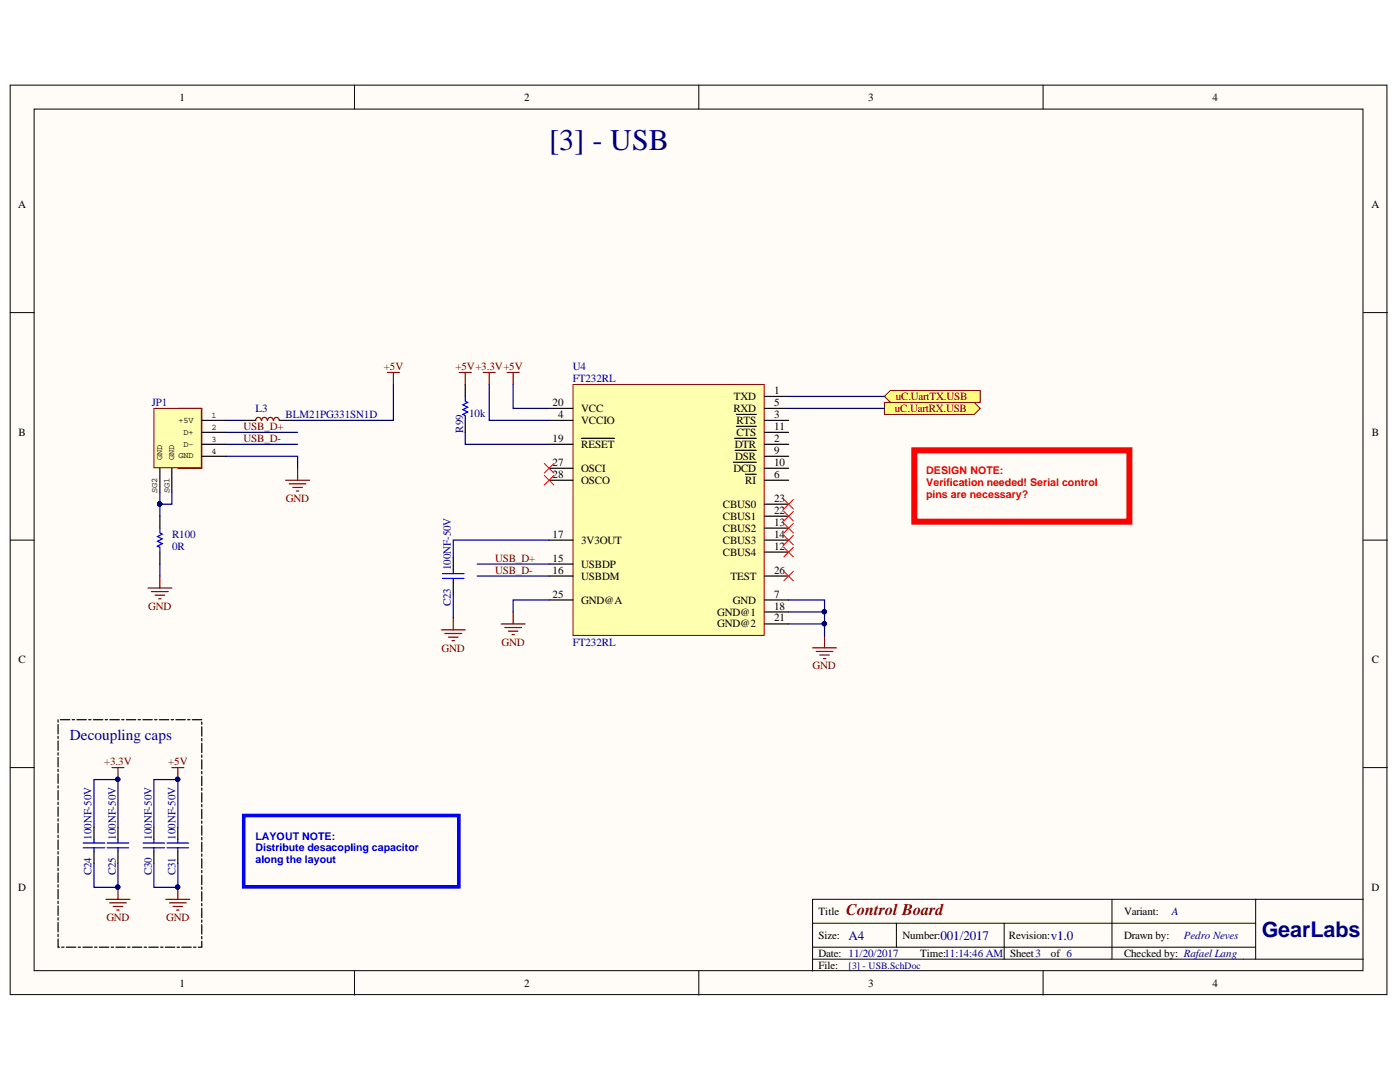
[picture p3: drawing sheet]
<svg xmlns="http://www.w3.org/2000/svg" width="279mm" height="216mm" viewBox="0 0 279 216" stroke-linecap="round" stroke-linejoin="round" font-family="sans-serif">
<g fill="#fffcf8" stroke="#000" stroke-width=".2">
<path d="M2 17h274.8v181.5h-274.8z"/>
<path d="M6.8 21.8h265.2v171.9h-265.2z"/>
</g>
<g fill="none" stroke="#000" stroke-width=".2">
<path d="M70.7 17v4.8M139.5 17v4.8M208.2 17v4.8M2 62.4h4.8M272.1 62.4h4.8M2 107.8h4.8M272.1 107.8h4.8M2 153.2h4.8M272.1 153.2h4.8M221.9 179.4v12M250.6 179.4h-88.4v14.4M272.1 179.4h-21.5v12"/>
<path d="M70.7 193.8v4.8M139.5 193.8v4.8M162.2 184.2h88.4M162.2 191.4h109.9M162.2 189h88.4M178.9 184.2v4.8M200.4 184.2v7.2M208.2 193.8v4.8"/>
</g>
<path d="M114.4 76.7h38.1v50.1h-38.1z" fill="#ffffb0" stroke="#800000" stroke-width=".2"/>
<g fill="none" stroke="#000" stroke-width=".24">
<path d="M152.6 79.1h4.8M109.6 81.5h4.8M109.6 95.8h4.8M109.6 93.4h4.8M109.6 83.9h4.8M109.6 88.7h4.8M116 87.5h6.6M146.4 92.2h4.5M146.6 87.5h4.3M146.7 89.9h4.2M147 82.7h3.9M147 85.1h3.9"/>
<path d="M148.8 94.6h2.1M152.6 81.5h4.8M152.6 95.8h4.8M152.6 93.4h4.8M152.6 83.9h4.8M152.6 86.3h4.8M152.6 88.7h4.8M152.6 91h4.8M109.6 107.8h4.8M109.6 112.6h4.8M109.6 114.9h4.8M109.6 119.7h4.8"/>
<path d="M152.6 107.8h4.8M152.6 114.9h4.8M152.6 119.7h4.8M152.6 100.6h4.8M152.6 103h4.8M152.6 105.4h4.8M152.6 110.2h4.8M152.6 122.1h4.8M152.6 124.5h4.8"/>
</g>
<g fill="#ffff80" stroke="#800000" stroke-width=".2">
<path d="M176.5 79.1l1.2-1.2h17.9v2.4h-17.9z" fill-rule="evenodd"/>
<path d="M176.5 80.3h17.9l1.2 1.2-1.2 1.2h-17.9z" fill-rule="evenodd"/>
</g>
<path d="M40.3 143.6h-28.7v45.4h28.7v-45.4" fill="none" stroke="#000" stroke-width=".24" stroke-dasharray="1.9 .5 .5 .5"/>
<g fill="none" stroke="#800000" stroke-width=".24">
<path d="M35.5 93.4h4.8M35.5 81.5h4.8M22.3 153.2h2.4M23.5 153.2v2.4M34.3 153.2h2.4M35.5 153.2v2.4M21.1 179.4h4.8M23.5 177.1v2.3M33.1 179.4h4.8M35.5 177.1v2.3M21.9 180.2h3.3M22.6 180.9h1.9"/>
<path d="M23.3 181.6h.5M33.8 180.2h3.4M34.5 180.9h1.9M35.3 181.6h.4"/>
</g>
<g fill="#000080" stroke="#000080" stroke-width=".2">
<circle cx="35.4" cy="177" r=".43"/>
<circle cx="23.5" cy="177" r=".43"/>
<circle cx="35.4" cy="155.5" r=".43"/>
<circle cx="23.5" cy="155.5" r=".43"/>
</g>
<path d="M18.8 165.1v2.4M18.8 169.9v2.4M23.5 165.1v2.4M23.5 169.9v2.4M30.7 165.1v2.4M30.7 169.9v2.4M35.5 165.1v2.4M35.5 169.9v2.4" fill="none" stroke="#000" stroke-width=".24"/>
<g fill="none" stroke="#00f" stroke-width=".24">
<path d="M16.6 169.2h4.3M16.6 168.2h4.3M18.8 167.5v.7M18.8 169.2v.7M21.4 169.2h4.3M21.4 168.2h4.3M23.5 167.5v.7M23.5 169.2v.7M28.6 169.2h4.3M28.6 168.2h4.3M30.7 167.5v.7M30.7 169.2v.7"/>
<path d="M33.3 169.2h4.3M33.3 168.2h4.3M35.5 167.5v.7M35.5 169.2v.7"/>
</g>
<path d="M30.7 81.5h9.5v11.8h-9.5z" fill="#ffffb0" stroke="#800000" stroke-width=".2"/>
<g fill="none" stroke="#000" stroke-width=".24">
<path d="M92.9 76.7v2.4M31.9 93.4v4.8M34.3 93.4v4.8M40.3 83.9h4.8M40.3 86.3h4.8M40.3 88.7h4.8M40.3 91h4.8M48.6 83.9h2.4M55.8 83.9h2.4M92.9 83.9v2.4M31.9 103v2.4M31.9 110.2v2.4"/>
<path d="M90.5 111.4v2.3M90.5 116.1v2.4"/>
</g>
<g fill="none" stroke="#800000" stroke-width=".24">
<path d="M77.3 74.3h2.4M78.5 74.3v2.4M91.7 74.3h2.3M92.9 74.3v2.4M96.4 74.3h2.4M97.6 74.3v2.4M101.2 74.3h2.4M102.4 74.3v2.4M40.3 81.5v11.9M52.1 83.9a.55 .55 0 0 0-.5-.6 .55 .55 0 0 0-.6 .6M53.3 83.9a.55 .55 0 0 0-.5-.6 .55 .55 0 0 0-.6 .6M54.5 83.9a.55 .55 0 0 0-.5-.6 .55 .55 0 0 0-.6 .6"/>
<path d="M55.7 83.9a.55 .55 0 0 0-.5-.6 .55 .55 0 0 0-.6 .6M57 95.8h4.8M57.7 96.5h3.4M58.4 97.3h1.9M59.2 98h.4M59.4 93.4v2.4M29.5 117.3h4.8M30.2 118h3.4M30.9 118.8h2M31.7 119.5h.4M31.9 114.9v2.4M88.1 125.7h4.8"/>
<path d="M88.8 126.4h3.3M89.5 127.1h1.9M90.2 127.8h.5M90.5 123.3v2.4M100 124.5h4.8M100.7 125.2h3.4M101.5 125.9h1.9M102.2 126.6h.5M102.4 122.1v2.4M162.2 129.3h4.7M162.9 130h3.3M163.6 130.7h1.9"/>
<path d="M164.3 131.4h.5M164.6 126.9v2.4"/>
</g>
<path d="M92.9 79.1v1l.4 .2-.9 .5 .9 .5-.9 .4 .9 .5-.9 .5 .5 .2v1M31.9 105.4v.9l.5 .3-1 .5 1 .4-1 .5 1 .5-1 .5 .5 .2v1M88.3 115.4h4.3M88.3 114.5h4.3M90.5 113.7v.8M90.5 115.4v.7" fill="none" stroke="#00f" stroke-width=".24"/>
<g fill="none" stroke="#f00" stroke-width=".2">
<path d="M108.6 92.5l1.9 1.9M108.6 94.9l1.9 1.9M110.5 92.5l-1.9 1.9M110.5 94.9l-1.9 1.9M156.4 99.7l1.9 1.9M158.3 99.7l-1.9 1.9M156.4 102l1.9 2M156.4 104.4l1.9 1.9M156.4 106.8l1.9 1.9M156.4 109.2l1.9 1.9M156.4 114l1.9 1.9M158.3 102l-1.9 2"/>
<path d="M158.3 104.4l-1.9 1.9M158.3 106.8l-1.9 1.9M158.3 109.2l-1.9 1.9M158.3 114l-1.9 1.9"/>
</g>
<g fill="none" stroke="#000080" stroke-width=".24">
<path d="M78.5 76.7v7.2h-20.3M97.6 76.7v7.2h12M102.4 76.7v4.8h7.2M157.4 79.1h19.1M31.9 98.2v4.8M34.3 98.2v2.4h-2.4M45.1 91h14.3v2.4M45.1 86.3h14.3M45.1 88.7h14.3M45.1 83.9h3.5M92.9 86.3v2.4h16.7M157.4 81.5h19.1"/>
<path d="M31.9 112.6v2.3M90.5 118.5v4.8M95.2 112.6h14.4M95.2 114.9h14.4M109.6 119.7h-7.2v2.4M109.6 107.8h-19.1v3.6M157.4 119.7h7.2v2.4M157.4 124.5h7.2v2.4M157.4 122.1h7.2v2.4M18.8 172.3v4.8h4.7v-4.8M18.8 165.1v-9.5h4.7v9.5M30.7 172.3v4.8h4.8v-4.8"/>
<path d="M30.7 165.1v-9.5h4.8v9.5"/>
</g>
<g fill="#000080" stroke="#000080" stroke-width=".2">
<circle cx="35.4" cy="155.5" r=".43"/>
<circle cx="23.5" cy="177" r=".43"/>
<circle cx="35.4" cy="177" r=".43"/>
<circle cx="23.5" cy="155.5" r=".43"/>
<circle cx="31.9" cy="100.6" r=".43"/>
<circle cx="164.5" cy="124.4" r=".43"/>
<circle cx="164.5" cy="122.1" r=".43"/>
</g>
<path d="M182.5 89.9h42.9v14.2h-42.9z" fill="none" stroke="#f00" stroke-width="1.2"/>
<path d="M48.6 162.7h43v14.3h-43z" fill="none" stroke="#00f" stroke-width=".72"/>
<text font-size="6" fill="#000080" x="109.6" y="30">[3] - USB</text>
<text font-size="4.3" fill="#000080" x="251.8" y="186.9">GearLabs</text>
<text font-size="3.2" fill="#800000" x="168.9" y="182.6">Control Board</text>
<text font-size="3" fill="#000080" x="14" y="147.8">Decoupling caps</text>
<g font-size="2.6" fill="#000080">
<text x="169.4" y="187.5">A4</text>
<text x="187.7" y="187.5">001/2017</text>
<text x="209.7" y="187.5">v1.0</text>
</g>
<g font-size="2.2">
<text x="35.9" y="20.1">1</text>
<text x="104.6" y="20.1">2</text>
<text x="173.3" y="20.1">3</text>
<text x="242" y="20.1">4</text>
<text x="3.6" y="41.6">A</text>
<text x="273.7" y="41.6">A</text>
<text x="110.3" y="81.1">20</text>
<text x="111.4" y="83.4">4</text>
<text x="116" y="82.2">VCC</text>
<text x="146.4" y="82.2">RXD</text>
<text x="146.5" y="79.8">TXD</text>
<text x="154.5" y="78.6">1</text>
<text x="154.5" y="81.1">5</text>
<text x="154.5" y="83.4">3</text>
<text x="3.7" y="87">B</text>
<text x="110.3" y="88.2">19</text>
<text x="116" y="84.6">VCCIO</text>
<text x="116" y="89.3">RESET</text>
<text x="146.6" y="89.3">DTR</text>
<text x="147" y="84.6">RTS</text>
<text x="147" y="87">CTS</text>
<text x="154.5" y="85.8">11</text>
<text x="154.5" y="88.2">2</text>
<text x="273.8" y="87">B</text>
<text x="110.3" y="95.4">28</text>
<text x="110.3" y="93">27</text>
<text x="116" y="94.2">OSCI</text>
<text x="146.4" y="94.2">DCD</text>
<text x="146.7" y="91.8">DSR</text>
<text x="154.5" y="90.6">9</text>
<text x="154.5" y="93">10</text>
<text x="154.5" y="95.4">6</text>
<text x="116" y="96.5">OSCO</text>
<text x="144.3" y="101.4">CBUS0</text>
<text x="148.7" y="96.5">RI</text>
<text x="154.5" y="100.2">23</text>
<text x="110.3" y="107.3">17</text>
<text x="144.3" y="103.7">CBUS1</text>
<text x="144.3" y="106.1">CBUS2</text>
<text x="154.5" y="102.5">22</text>
<text x="154.5" y="104.9">13</text>
<text x="154.5" y="107.3">14</text>
<text x="110.3" y="112.1">15</text>
<text x="116" y="108.5">3V3OUT</text>
<text x="116" y="113.3">USBDP</text>
<text x="144.3" y="108.5">CBUS3</text>
<text x="144.3" y="110.9">CBUS4</text>
<text x="154.5" y="109.7">12</text>
<text x="110.3" y="114.5">16</text>
<text x="110.3" y="119.3">25</text>
<text x="116" y="115.6">USBDM</text>
<text x="145.8" y="115.6">TEST</text>
<text x="154.5" y="119.3">7</text>
<text x="154.5" y="114.5">26</text>
<text x="116" y="120.5">GND@A</text>
<text x="143.2" y="122.8">GND@1</text>
<text x="143.2" y="125.2">GND@2</text>
<text x="146.3" y="120.5">GND</text>
<text x="154.5" y="121.6">18</text>
<text x="154.5" y="124">21</text>
<text x="3.7" y="132.4">C</text>
<text x="273.8" y="132.4">C</text>
<text x="3.6" y="177.8">D</text>
<text x="273.7" y="177.8">D</text>
<text x="163.4" y="182.6">Title</text>
<text x="224.3" y="182.6">Variant:</text>
<text x="163.4" y="187.3">Size:</text>
<text x="163.4" y="191">Date: 11/20/2017</text>
<text x="180.1" y="187.3">Number:</text>
<text x="183.7" y="191">Time:11:14:46 AM</text>
<text x="201.3" y="187.3">Revision:</text>
<text x="201.6" y="191">Sheet3</text>
<text x="209.7" y="191">of 6</text>
<text x="224.3" y="187.3">Drawn by:</text>
<text x="224.3" y="191">Checked by: Rafael Lang</text>
<text x="35.9" y="196.9">1</text>
<text x="104.6" y="196.9">2</text>
<text x="163.4" y="193.3">File:</text>
<text x="173.3" y="196.9">3</text>
<text x="242" y="196.9">4</text>
</g>
<g font-size="2.2" fill="#800000">
<text x="76.6" y="73.9">+5V</text>
<text x="90.9" y="73.9">+5V+3.3V+5V</text>
<text x="178.6" y="82.2">uC.UartRX.USB</text>
<text x="178.8" y="79.8">uC.UartTX.USB</text>
<text x="48.6" y="85.8">USB_D+</text>
<text x="48.6" y="88.2">USB_D-</text>
<text x="57.1" y="100.2">GND</text>
<text x="98.8" y="112.1">USB_D+</text>
<text x="98.8" y="114.5">USB_D-</text>
<text x="29.6" y="121.6">GND</text>
<text x="88.1" y="130">GND</text>
<text x="100.1" y="128.8">GND</text>
<text x="162.2" y="133.6">GND</text>
<text x="20.8" y="152.7">+3.3V</text>
<text x="33.6" y="152.7">+5V</text>
<text x="21.2" y="183.8">GND</text>
<text x="33.1" y="183.8">GND</text>
</g>
<g font-size="2.2" fill="#000080">
<text x="114.3" y="73.9">U4</text>
<text x="114.3" y="76.2">FT232RL</text>
<text x="30.3" y="81.1">JP1</text>
<text x="51" y="82.2">L3</text>
<text x="57" y="83.4">BLM21PG331SN1D</text>
<text x="93.6" y="83.2">10k</text>
<text x="92.4" y="86.3" transform="rotate(-90 92.4 86.3)">R99</text>
<text x="34.3" y="107.3">R100</text>
<text x="34.3" y="109.7">0R</text>
<text x="90" y="113.8" transform="rotate(-90 90 113.8)">100NF-50V</text>
<text x="90" y="120.9" transform="rotate(-90 90 120.9)">C23</text>
<text x="114.3" y="128.8">FT232RL</text>
<text x="18.3" y="167.5" transform="rotate(-90 18.3 167.5)">100NF-50V</text>
<text x="23.1" y="167.5" transform="rotate(-90 23.1 167.5)">100NF-50V</text>
<text x="30.3" y="167.5" transform="rotate(-90 30.3 167.5)">100NF-50V</text>
<text x="35" y="167.5" transform="rotate(-90 35 167.5)">100NF-50V</text>
<text x="18.3" y="174.6" transform="rotate(-90 18.3 174.6)">C24</text>
<text x="23.1" y="174.6" transform="rotate(-90 23.1 174.6)">C25</text>
<text x="30.3" y="174.6" transform="rotate(-90 30.3 174.6)">C30</text>
<text x="35" y="174.6" transform="rotate(-90 35 174.6)">C31</text>
<text x="233.9" y="182.6">A</text>
<text x="236.3" y="187.3">Pedro Neves</text>
</g>
<g font-size="2.1" fill="#f00">
<text x="184.8" y="94.7">DESIGN NOTE:</text>
<text x="184.8" y="97">Verification needed! Serial control</text>
<text x="184.8" y="99.4">pins are necessary?</text>
</g>
<g font-size="2.1" fill="#00f">
<text x="51" y="167.5">LAYOUT NOTE:</text>
<text x="51" y="169.9">Distribute desacopling capacitor</text>
<text x="51" y="172.3">along the layout</text>
</g>
<text font-size="1.9" fill="#000080" x="169.4" y="193.4">[3] - USB.SchDoc</text>
<g font-size="1.7">
<text x="42.2" y="83.3">1</text>
<text x="35.6" y="84.4">+5V</text>
<text x="36.6" y="86.7">D+</text>
<text x="36.6" y="89.1">D-</text>
<text x="42.2" y="85.8">2</text>
<text x="42.2" y="88.2">3</text>
<text x="32.4" y="91.8" transform="rotate(-90 32.4 91.8)">GND</text>
<text x="34.8" y="91.8" transform="rotate(-90 34.8 91.8)">GND</text>
<text x="35.6" y="91.5">GND</text>
<text x="42.2" y="90.5">4</text>
<text x="31.4" y="98.4" transform="rotate(-90 31.4 98.4)">SG2</text>
<text x="33.8" y="98.4" transform="rotate(-90 33.8 98.4)">SG1</text>
</g>
</svg>
